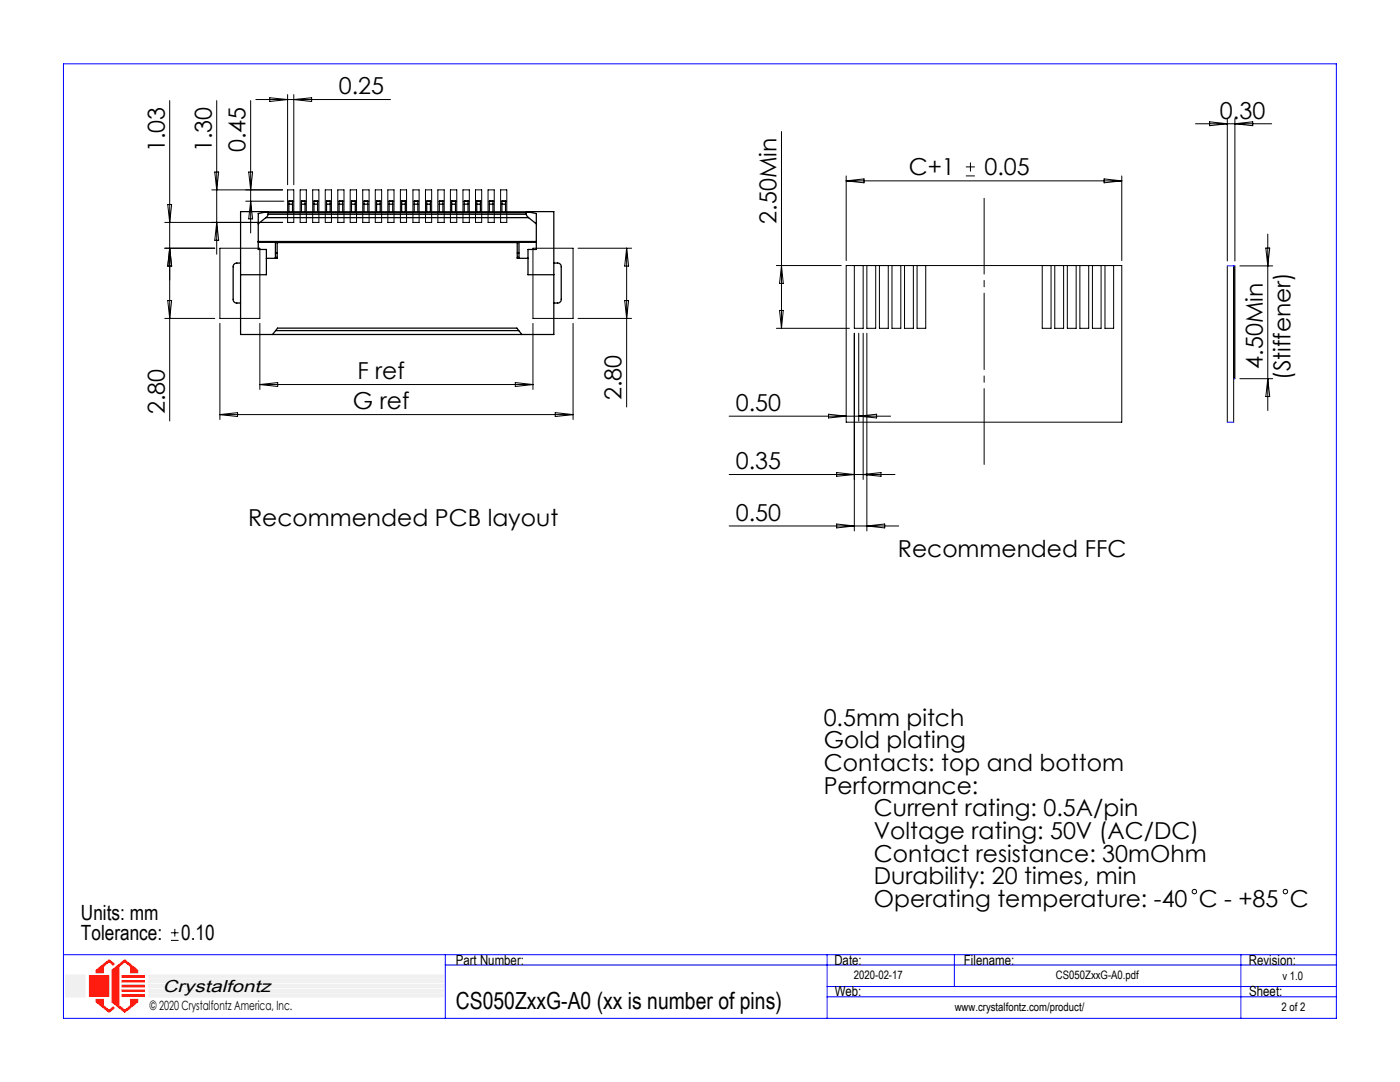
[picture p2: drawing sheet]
<svg xmlns="http://www.w3.org/2000/svg" width="279mm" height="216mm" viewBox="0 0 279 216" stroke-linecap="round" stroke-linejoin="round" font-family="sans-serif">
<g fill="none" stroke="#000" stroke-width=".2">
<path d="M57.4 37.9h1.2v6.5h-1.2zM59.9 37.9h1.2v6.5h-1.2zM62.4 37.9h1.2v6.5h-1.2zM64.9 37.9h1.2v6.5h-1.2zM67.4 37.9h1.3v6.5h-1.3zM69.9 37.9h1.3v6.5h-1.3zM72.4 37.9h1.3v6.5h-1.3zM74.9 37.9h1.3v6.5h-1.3zM77.4 37.9h1.2v6.5h-1.2zM79.9 37.9h1.2v6.5h-1.2zM82.4 37.9h1.2v6.5h-1.2zM84.9 37.9h1.2v6.5h-1.2z"/>
<path d="M87.4 37.9h1.3v6.5h-1.3zM89.9 37.9h1.3v6.5h-1.3zM92.4 37.9h1.3v6.5h-1.3zM94.9 37.9h1.2v6.5h-1.2zM97.4 37.9h1.2v6.5h-1.2zM99.9 37.9h1.2v6.5h-1.2zM156 26.2v39.3M168.9 35.1v16.9M168.9 36.1h55M168.9 36.1l3.5-.4v.8zM192.8 35.1h1.8M192.8 33.3h1.8"/>
<path d="M193.7 32.4v1.8M220.3 35.7l3.6 .4-3.6 .4zM223.9 35.1v16.9M238.6 24.7h15.2M241.4 24.3l3.5 .4-3.5 .4zM244.9 23.7v28.4M246.5 23.7v28.4M246.5 24.7l3.5-.4v.8zM43.9 49.5h8v14h-8zM106.4 49.5h8v14h-8zM154.9 53h13M156 53l.3 3.6h-.7z"/>
<path d="M168.9 53h55v31.2h-55zM170.5 53v12.5h1.8v-12.5M173 53v12.5h1.8v-12.5M175.5 53v12.5h1.8v-12.5M178 53v12.5h1.8v-12.5M180.5 53v12.5h1.8v-12.5M183 53v12.5h1.7v-12.5M208 53v12.5h1.8v-12.5M210.5 53v12.5h1.8v-12.5M213 53v12.5h1.8v-12.5M215.5 53v12.5h1.8v-12.5M218 53v12.5h1.7v-12.5"/>
<path d="M220.5 53v12.5h1.8v-12.5M244.9 53.1v31.1M246.2 53.1v31.1M246.5 53.1v22.5M247.4 53.1h6.6M252.6 49.5h.8l-.4 3.6zM253 46.7v35.2M154.9 65.5h14.6M155.6 61.9h.7l-.3 3.6zM170.5 66.5v39.4M171.4 66.5v17.5M172.3 66.5v29.2"/>
<path d="M173 66.5v39.4M247.4 75.6h6.6M253 75.6l.4 3.5h-.8zM145.5 83h32.2M145.5 94.7h33.1M165.3 82.7l3.6 .3-3.6 .4zM167 94.3l3.5 .4-3.5 .3zM171.4 83l3.5-.3v.7zM172.3 94.7l3.5-.4v.7zM145.5 105h33.9M167 104.6l3.5 .4-3.5 .3zM173 105l3.6-.4v.7z"/>
</g>
<path d="M196.4 39.6v53.1" fill="none" stroke="#000" stroke-width=".2" stroke-dasharray="15.2 1.3 1.3 1.3" stroke-dashoffset=".1"/>
<path d="M13.1 194.6h3.8v4.3h-3.8zM29.7 194.6h58.7v.5h-58.7zM29.7 195.5h58.7v.6h-58.7zM29.7 196.5h58.7v.5h-58.7zM29.7 197.4h58.7v.5h-58.7zM29.7 198.4h58.7v.5h-58.7z" fill="none" stroke="#f0f0f0" stroke-width=".2"/>
<path d="M16.9 194.6v4.3" fill="none" stroke="#f5f5f5" stroke-width=".2"/>
<path d="M12.7 12.7h254v190.5h-254zM244.9 53.1h1.6M246.2 75.6h.3M244.9 84.2h1.3M12.7 190.5h254M88.9 190.5v12.7M88.9 192.5h177.8M165.1 190.5v12.7M165.1 196.8h101.6M165.1 198.9h101.6M190.5 190.5v6.3M247.6 190.5v12.7" fill="none" stroke="#00f" stroke-width=".2"/>
<path d="M17.7 194.6v4.3h4.1v-4.3zM19.1 193.5l1.6-.6 1.1-.8v-.7zM21.8 191.4v.7l.8 .6 .4-.3zM19.1 193.5v.7h1.6v-1.3zM22.2 193.5v6.5l1.6 .6v-7.7zM22.2 193.5l1.6-.6 1.1-.8v-.7zM24.9 191.4v.7l1.1 .8 .5 .5 1.1 .1zM26.5 193.4v.8h1.1v-.7zM26 192.9v1.3h.5v-.8zM24.2 194.6v.5h4.7v-.5zM24.2 195.5v.6h4.7v-.6zM24.2 196.5v.5h4.7v-.5zM24.2 197.4v.5h4.7v-.5zM24.2 198.4v.5h4.7v-.5zM26 199.3v1.3l.5-.5v-.8zM26.5 199.3v.8l1.1-.1v-.7zM24.9 201.4v.7l2.7-2.1-1.1 .1zM22.2 200l2.7 2.1v-.7l-1.1-.8zM19.1 199.3v.7l1.6 .6v-1.3zM19.1 200l2.7 2.1v-.7l-1.1-.8zM21.8 201.4v.7l1.2-1-.4-.3z" fill-rule="evenodd" fill="#fe1c10"/>
<path d="M13.1 194.6v4.3h3.8v-4.3zM29.7 195.5v.6h58.7v-.6zM29.7 194.6v.5h58.7v-.5zM29.7 196.5v.5h58.7v-.5zM29.7 197.4v.5h58.7v-.5zM29.7 198.4v.5h58.7v-.5z" fill-rule="evenodd" fill="#f0f0f0"/>
<g fill="none" stroke="#000" stroke-width=".2">
<path d="M51 19.9h26.9M53.8 19.5l3.6 .4-3.6 .3zM57.4 18.9v18M58.6 18.9v18M58.6 19.9l3.6-.4v.7zM33.9 20.1v63.9M42.9 34.3h.7l-.3 3.6zM43.3 20.1v30.6M49.6 34.3h.8l-.4 3.6zM50 20.1v26.4M56.4 37.9h-14.1M32.9 49.5h10"/>
<path d="M32.9 44.4h23.5M33.5 40.8h.8l-.4 3.6zM33.5 60h.8l-.4 3.5zM33.9 49.5l.4 3.6h-.8zM43.3 44.4l.3 3.5h-.7zM49 40.1h7.7M50 40.1l.4 3.6h-.8zM115.4 49.5h10.6M124.7 60h.7l-.3 3.5zM125.1 49.5l.3 3.6h-.7zM125.1 49.5v31.7M32.9 63.5h10"/>
<path d="M43.9 64.5v19.2M51.9 64.5v13.2M51.9 76.7h54.5M51.9 76.7l3.5-.4v.8zM102.8 76.3l3.6 .4-3.6 .4zM106.4 64.5v13.2M114.4 64.5v19.2M115.4 63.5h10.6M43.9 82.7h70.5M43.9 82.7l3.5-.4v.8zM110.8 82.3l3.6 .4-3.6 .4zM34.1 187.6h1.5"/>
<path d="M34.1 186.1h1.5M34.9 185.3v1.6"/>
<circle cx="238.4" cy="177.9" r=".44"/>
<circle cx="256.5" cy="177.9" r=".44"/>
</g>
<g fill="none" stroke="#000" stroke-width=".25">
<path d="M48 52.5h-.7a.72 .72 0 0 0-.8 .7v6.5a.72 .72 0 0 0 .8 .8h.7M51.5 48.2v.1M51.5 48.2v-5.6l1.8-.3h52l1.7 .3v5.6M51.5 48.3v1.5h1.7v5h-5.2M51.5 48.2h55.5M51.5 48.3h55.5M53.1 43.4l-1.6 1.3M53.1 43.4h52.4M53.2 42.3l-5.2-.1v24.5h62.5v-24.5l-5.1 .1M53.3 42.3l.2 .1M53.5 42.8l-.4 .6M53.5 42.4v.4"/>
<path d="M53.5 42.8h51.5M53.5 42.4h51.5M55 51.5v-3.1h48.6v3.1M55 50.5h.3M55 51.4h.3M55.3 48.4v3.1h-2.1M57.6 40.1v.6M57.6 40.7h.8M57.6 40.7v1.6M57.6 40.1h.8M57.6 40.1h.1M58.4 40.1v.6"/>
<path d="M58.4 40.7v1.6M58.4 40.1h.1M60.1 40.1v.6M60.1 40.7h.8M60.1 40.7v1.6M60.1 40.1h.8M60.1 40.1h.1M60.9 40.1v.6M60.9 40.7v1.6M60.9 40.1h.1M62.7 40.1v.6M62.7 40.7h.7"/>
<path d="M62.7 40.7v1.6M62.7 40.1h.7M62.7 40.1h.1M63.4 40.1v.6M63.4 40.7v1.6M63.4 40.1h.1M65.2 40.1v.6M65.2 40.7h.7M65.2 40.7v1.6M65.2 40.1h.7M65.2 40.1h.1M65.9 40.1v.6"/>
<path d="M65.9 40.7v1.6M65.9 40.1h.1M67.7 40.1v.6M67.7 40.7h.7M67.7 40.7v1.6M67.7 40.1h.7M67.7 40.1h.1M68.4 40.1v.6M68.4 40.7v1.6M68.4 40.1h.1M70.1 40.1v.6M70.1 40.7h.8"/>
<path d="M70.1 40.7v1.6M70.1 40.1h.8M70.1 40.1h.1M70.9 40.1v.6M70.9 40.7v1.6M70.9 40.1h.1M72.6 40.1v.6M72.6 40.7h.8M72.6 40.7v1.6M72.6 40.1h.8M72.6 40.1h.1M73.4 40.1v.6"/>
<path d="M73.4 40.7v1.6M73.4 40.1h.1M75.1 40.1v.6M75.1 40.7h.8M75.1 40.7v1.6M75.1 40.1h.8M75.1 40.1h.1M75.9 40.1v.6M75.9 40.7v1.6M75.9 40.1h.1M77.6 40.1v.6M77.6 40.7h.8"/>
<path d="M77.6 40.7v1.6M77.6 40.1h.8M77.6 40.1h.1M78.4 40.1v.6M78.4 40.7v1.6M78.4 40.1h.1M80.2 40.1v.6M80.2 40.1h.1M80.2 40.7h.7M80.2 40.7v1.6M80.2 40.1h.7M80.9 40.1v.6"/>
<path d="M80.9 40.1h.1M80.9 40.7v1.6M82.7 40.1v.6M82.7 40.7h.7M82.7 40.7v1.6M82.7 40.1h.7M82.7 40.1h.1M83.4 40.1v.6M83.4 40.1h.1M83.4 40.7v1.6M85.2 40.1v.6M85.2 40.7h.7"/>
<path d="M85.2 40.7v1.6M85.2 40.1h.7M85.2 40.1h.1M85.9 40.1v.6M85.9 40.1h.1M85.9 40.7v1.6M87.7 40.1v.6M87.7 40.7h.7M87.7 40.7v1.6M87.7 40.1h.7M87.7 40.1h.1M88.4 40.1v.6"/>
<path d="M88.4 40.1h.1M88.4 40.7v1.6M90.1 40.1v.6M90.1 40.1h.1M90.1 40.7h.8M90.1 40.7v1.6M90.1 40.1h.8M90.9 40.1v.6M90.9 40.1h.1M90.9 40.7v1.6M92.6 40.1v.6M92.6 40.1h.1"/>
<path d="M92.6 40.7h.8M92.6 40.7v1.6M92.6 40.1h.8M93.4 40.1v.6M93.4 40.1h.1M93.4 40.7v1.6M95.1 40.1v.6M95.1 40.1h.1M95.1 40.7h.8M95.1 40.7v1.6M95.1 40.1h.8M95.9 40.1v.6"/>
<path d="M95.9 40.1h.1M95.9 40.7v1.6M97.6 40.1v.6M97.6 40.1h.1M97.6 40.7h.8M97.6 40.7v1.6M97.6 40.1h.8M98.4 40.1v.6M98.4 40.1h.1M98.4 40.7v1.6M100.2 40.1v.6M100.2 40.7h.7"/>
<path d="M100.2 40.7v1.6M100.2 40.1h.7M100.2 40.1h.1M100.9 40.1v.6M100.9 40.1h.1M100.9 40.7v1.6M103.2 48.4v3.1h2.2M103.2 50.5h.4M103.2 51.4h.4M105 42.8l.5 .6M105 42.4v.4M105.2 42.3l-.2 .1"/>
<path d="M105.5 43.4l1.5 1.3M107 48.2v.1M107 48.3v1.5h-1.6v5h5.1M110.5 52.5h.8a.72 .72 0 0 1 .7 .7v6.5a.72 .72 0 0 1-.7 .8h-.8M54.4 66.7l1-1.2h47.8l.9 1.2M55 66h48.5"/>
</g>
<g font-size="4.7">
<text x="67.6" y="18.8">0.25</text>
<text x="243.5" y="23.7">0.30</text>
<text x="32.9" y="30.4" transform="rotate(-90 32.9 30.4)">1.03</text>
<text x="42.2" y="30.4" transform="rotate(-90 42.2 30.4)">1.30</text>
<text x="49" y="30.4" transform="rotate(-90 49 30.4)">0.45</text>
<text x="181.4" y="35">C+1</text>
<text x="196.5" y="35">0.05</text>
<text x="154.9" y="44.6" transform="rotate(-90 154.9 44.6)">2.50Min</text>
<text x="71.3" y="75.7">F ref</text>
<text x="252" y="73.6" transform="rotate(-90 252 73.6)">4.50Min</text>
<text x="257.6" y="75.8" transform="rotate(-90 257.6 75.8)">(Stiffener)</text>
<text x="32.9" y="82.7" transform="rotate(-90 32.9 82.7)">2.80</text>
<text x="70.4" y="81.7">G ref</text>
<text x="124.1" y="79.9" transform="rotate(-90 124.1 79.9)">2.80</text>
<text x="146.8" y="82">0.50</text>
<text x="146.8" y="93.6">0.35</text>
<text x="49.5" y="104.9">Recommended PCB layout</text>
<text x="146.8" y="103.9">0.50</text>
<text x="179.2" y="111.1">Recommended FFC</text>
<text x="164.4" y="144.8">0.5mm pitch</text>
<text x="164.4" y="149.3">Gold plating</text>
<text x="164.4" y="153.8">Contacts: top and bottom</text>
<text x="164.4" y="158.4">Performance:</text>
<text x="174.4" y="162.9">Current rating: 0.5A/pin</text>
<text x="174.4" y="167.4">Voltage rating: 50V (AC/DC)</text>
<text x="174.4" y="171.9">Contact resistance: 30mOhm</text>
<text x="174.4" y="176.5">Durability: 20 times, min</text>
<text x="174.4" y="181">Operating temperature: -40 C - +85 C</text>
<text x="91" y="201.4">CS050ZxxG-A0 (xx is number of pins)</text>
</g>
<g font-size="4.2">
<text x="16.2" y="183.5">Units: mm</text>
<text x="16.2" y="187.5">Tolerance:</text>
<text x="36.2" y="187.5">0.10</text>
</g>
<text font-size="3.4" x="32.5" y="197.9">Crystalfontz</text>
<g font-size="2.8">
<text x="91" y="192.5">Part Number:</text>
<text x="166.5" y="192.5">Date:</text>
<text x="192.4" y="192.5">Filename:</text>
<text x="249.2" y="192.5">Revision:</text>
<text x="166.6" y="198.8">Web:</text>
<text x="249.3" y="198.8">Sheet:</text>
</g>
<text font-size="2.5" x="29.9" y="201.5">© 2020 Crystalfontz America, Inc.</text>
<g font-size="2.3">
<text x="170.4" y="195.4">2020-02-17</text>
<text x="210.7" y="195.4">CS050ZxxG-A0.pdf</text>
<text x="255.9" y="195.5">v 1.0</text>
<text x="190.5" y="201.7">www.crystalfontz.com/product/</text>
<text x="255.8" y="201.7">2 of 2</text>
</g>
</svg>
